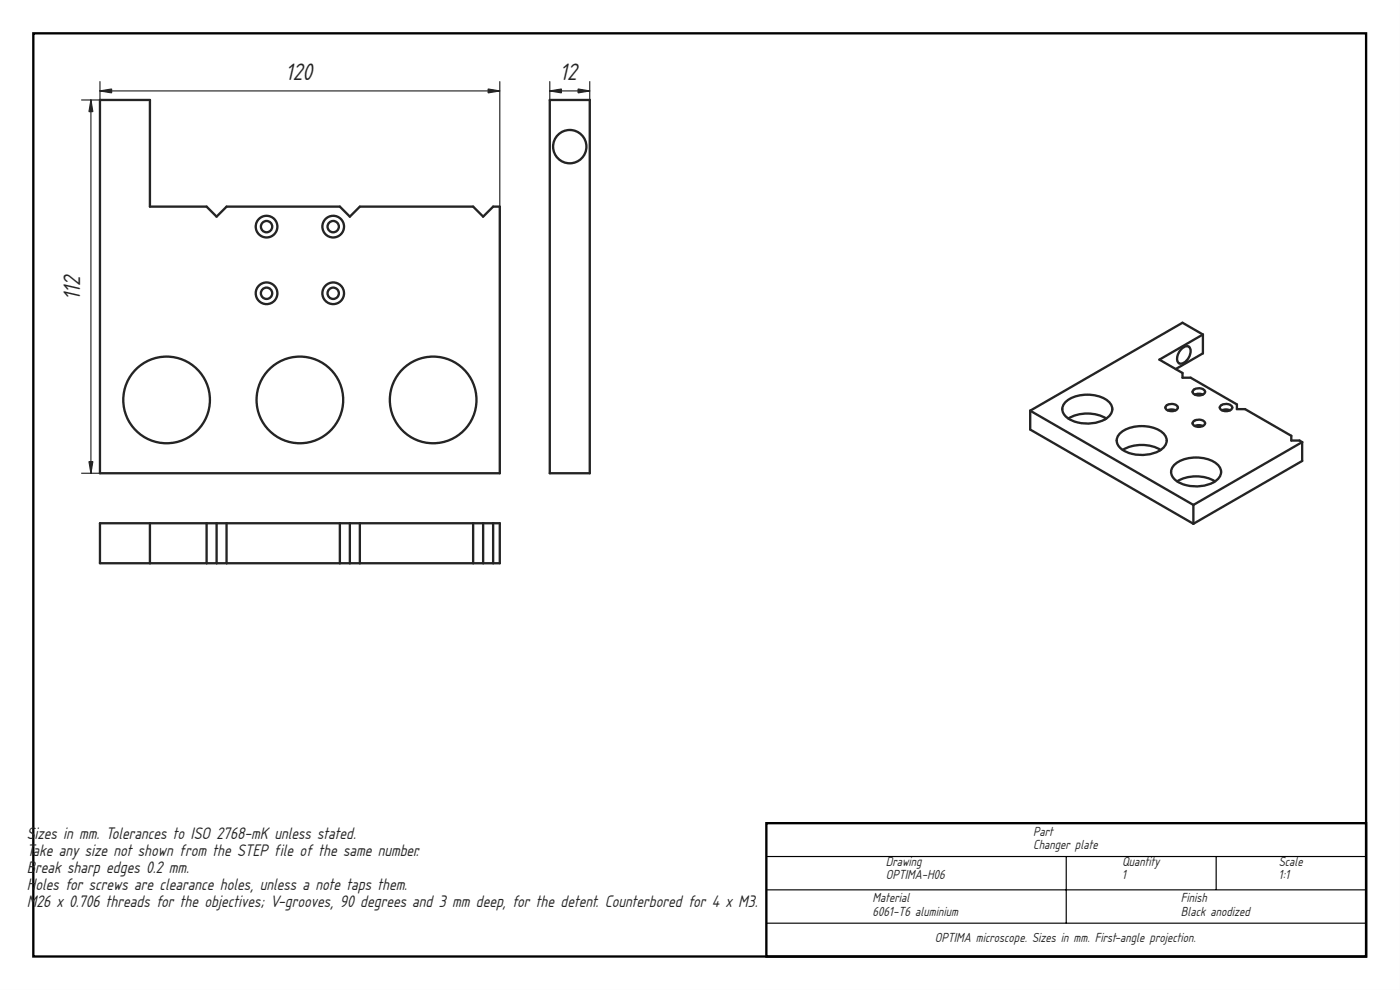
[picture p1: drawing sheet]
<svg xmlns="http://www.w3.org/2000/svg" width="420mm" height="297mm" viewBox="0 0 420 297" stroke-linecap="round" stroke-linejoin="round" font-family="sans-serif">
<path d="M0 0h420v297h-420zM0 0v297h420v-297z" fill="#000"/>
<path d="M10 10h400v277h-400zM230 247h180v40h-180z" fill="none" stroke="#000" stroke-width=".7" stroke-linecap="butt"/>
<path d="M230 257h180M320 257v20M365 257v10M230 267h180M230 277h180" fill="none" stroke="#000" stroke-width=".35"/>
<g fill="#fff">
<path d="M30 30h15v32h17l3 3 3-3h34l3 3 3-3h34l3 3 3-3h2v80h-120z" fill-rule="evenodd"/>
<circle cx="130" cy="120" r="13"/>
<circle cx="90" cy="120" r="13"/>
<circle cx="50" cy="120" r="13"/>
<circle cx="80" cy="88" r="3.3"/>
<circle cx="100" cy="88" r="3.3"/>
<circle cx="100" cy="68" r="3.3"/>
<circle cx="80" cy="68" r="3.3"/>
<circle cx="80" cy="68" r="1.7"/>
<circle cx="100" cy="68" r="1.7"/>
<circle cx="80" cy="88" r="1.7"/>
<circle cx="100" cy="88" r="1.7"/>
</g>
<g fill="none" stroke="#212529" stroke-width=".7">
<path d="M30 30h15v32h17l3 3 3-3h34l3 3 3-3h34l3 3 3-3h2v80h-120z"/>
<circle cx="80" cy="68" r="3.3"/>
<circle cx="80" cy="68" r="1.7"/>
<circle cx="100" cy="68" r="3.3"/>
<circle cx="100" cy="68" r="1.7"/>
<circle cx="80" cy="88" r="3.3"/>
<circle cx="80" cy="88" r="1.7"/>
<circle cx="100" cy="88" r="3.3"/>
<circle cx="100" cy="88" r="1.7"/>
<circle cx="50" cy="120" r="13"/>
<circle cx="90" cy="120" r="13"/>
<circle cx="130" cy="120" r="13"/>
</g>
<path d="M24.5 30h5.6M27.3 30v112M30 27.3h120M30 24.5v117.5M150 24.5v117.5M24.5 142h5.6" fill="none" stroke="#212529" stroke-width=".35"/>
<g fill="#212529" stroke="#212529" stroke-width=".35">
<path d="M146.5 26.7l3.5 .6-3.5 .6z"/>
<path d="M30 27.3l3.5-.6v1.2z"/>
<path d="M26.7 138.5h1.2l-.6 3.5z"/>
<path d="M27.3 30l.6 3.5h-1.2z"/>
</g>
<g fill="#fff">
<path d="M30 157h120v12h-120z" fill-rule="evenodd"/>
<path d="M108 157h34v12h-34z" fill-rule="evenodd"/>
<path d="M68 157h34v12h-34z" fill-rule="evenodd"/>
<path d="M45 157h17v12h-17z" fill-rule="evenodd"/>
<path d="M30 157h15v12h-15z" fill-rule="evenodd"/>
<path d="M105 157h3v12h-3z" fill-rule="evenodd"/>
<path d="M145 157h3v12h-3z" fill-rule="evenodd"/>
<path d="M65 157h3v12h-3z" fill-rule="evenodd"/>
<path d="M62 157h3v12h-3z" fill-rule="evenodd"/>
<path d="M102 157h3v12h-3z" fill-rule="evenodd"/>
<path d="M142 157h3v12h-3z" fill-rule="evenodd"/>
<path d="M148 157h2v12h-2z" fill-rule="evenodd"/>
</g>
<path d="M30 157h120v12h-120zM45 157v12M62 157v12M65 157v12M68 157v12M102 157v12M105 157v12M108 157v12M142 157v12M145 157v12M148 157v12" fill="none" stroke="#212529" stroke-width=".7"/>
<g fill="#fff">
<path d="M165 30h12v112h-12z" fill-rule="evenodd"/>
<circle cx="171" cy="44" r="5"/>
</g>
<g fill="none" stroke="#212529" stroke-width=".7">
<path d="M165 30h12v112h-12z"/>
<circle cx="171" cy="44" r="5"/>
</g>
<path d="M165 27.3h12M165 24.5v117.5M177 24.5v117.5" fill="none" stroke="#212529" stroke-width=".35"/>
<g fill="#212529" stroke="#212529" stroke-width=".35">
<path d="M173.5 26.7l3.5 .6-3.5 .6z"/>
<path d="M165 27.3l3.5-.6v1.2z"/>
</g>
<g fill="#fff">
<path d="M309.2 123.2l45.7-26.4 6.1 3.6v5.6l-8.2 4.7 2.1 1.2v1.4h2.4l13.9 8v1.5h2.5l13.8 8v1.4h2.5l.8 .5v5.6l-32.6 18.9-49-28.3z" fill-rule="evenodd"/>
<path d="M309.2 123.2l45.7-26.4 6.1 3.6-13.1 7.5 7 4v1.4h2.4l13.9 8v1.5h2.5l13.8 8v1.4h2.5l.8 .5-32.6 18.8z" fill-rule="evenodd"/>
<path d="M309.2 123.2l49 28.3v5.7l-49-28.3z" fill-rule="evenodd"/>
<path d="M358.2 151.5l32.6-18.8v5.6l-32.6 18.9z" fill-rule="evenodd"/>
<path d="M336 130.2a10.7 10.7 0 0 1 13.3 0 3.4 3.4 0 0 1-1.9 5.3 11 11 0 0 1-11.4-1.3l-.4-.5a2.73 2.73 0 0 1 .4-3.5z" fill-rule="evenodd"/>
<path d="M319.6 120.8a10.7 10.7 0 0 1 13.4 0 3.4 3.4 0 0 1-2 5.3 11 11 0 0 1-11.4-1.4l-.3-.4a2.73 2.73 0 0 1 .3-3.5z" fill-rule="evenodd"/>
<path d="M352.3 139.6a10.7 10.7 0 0 1 13.3 0 3.4 3.4 0 0 1-1.9 5.4 11 11 0 0 1-11.4-1.4l-.4-.5a2.73 2.73 0 0 1 .4-3.5z" fill-rule="evenodd"/>
<path d="M319.6 120.8a10.7 10.7 0 0 1 13.4 0 3 3 0 0 1-1 4.8 11.5 11.5 0 0 0-11.4 0 3.1 3.1 0 0 1-1-4.8z" fill-rule="evenodd"/>
<path d="M336 130.2a10.7 10.7 0 0 1 13.3 0 3 3 0 0 1-1 4.8 11.5 11.5 0 0 0-11.3 0 3.1 3.1 0 0 1-1-4.8z" fill-rule="evenodd"/>
<path d="M352.3 139.6a10.7 10.7 0 0 1 13.3 0 3 3 0 0 1-.9 4.8 11.5 11.5 0 0 0-11.4 0 3.1 3.1 0 0 1-1-4.8z" fill-rule="evenodd"/>
<path d="M347.9 107.9l13.1-7.5v5.6l-8.2 4.7z" fill-rule="evenodd"/>
<path d="M337 135a11.5 11.5 0 0 1 11.3 0 11.4 11.4 0 0 1-11.3 0z" fill-rule="evenodd"/>
<path d="M320.6 125.6a11.5 11.5 0 0 1 11.4 0 11.4 11.4 0 0 1-11.4 0z" fill-rule="evenodd"/>
<path d="M353.3 144.4a11.5 11.5 0 0 1 11.4 0 11.4 11.4 0 0 1-11.4 0z" fill-rule="evenodd"/>
<path d="M354.5 104.8a1.53 1.53 0 0 1 1.3-.9 1.53 1.53 0 0 1 1.4 .7 3.9 3.9 0 0 1-3 4.5 1.68 1.68 0 0 1-.8-2.4z" fill-rule="evenodd"/>
<path d="M366.4 121.7a2.34 2.34 0 0 1 3.4 .6 2.16 2.16 0 0 1-3.7 0z" fill-rule="evenodd"/>
<path d="M358.2 117a2.34 2.34 0 0 1 3.5 .6 2.16 2.16 0 0 1-3.8 0z" fill-rule="evenodd"/>
<path d="M350.1 121.7a2.34 2.34 0 0 1 3.4 .6 2.16 2.16 0 0 1-3.8 0z" fill-rule="evenodd"/>
<path d="M358.2 126.4a2.34 2.34 0 0 1 3.5 .6 2.16 2.16 0 0 1-3.8 0z" fill-rule="evenodd"/>
<path d="M366.4 121.7a2.34 2.34 0 0 1 3.4 .6l-.6 .8-1-.2-1.5 .2-.6-.6z" fill-rule="evenodd"/>
<path d="M350.1 121.7a2.34 2.34 0 0 1 3.4 .6l-.7 .8-.9-.2-1.5 .2-.6-.6z" fill-rule="evenodd"/>
<path d="M358.2 126.4a2.34 2.34 0 0 1 3.5 .6l-.7 .8-1-.2-1.4 .2-.6-.6z" fill-rule="evenodd"/>
<path d="M358.2 117a2.34 2.34 0 0 1 3.5 .6l-.7 .8-1-.3-1.4 .3-.6-.6z" fill-rule="evenodd"/>
<path d="M358.6 118.4l.9-.3 1.5 .3-1.5 .2z" fill-rule="evenodd"/>
<path d="M358.6 127.8l.9-.2 1.5 .2-1.5 .3z" fill-rule="evenodd"/>
<path d="M350.4 123.1l1-.2 1.4 .2-1.4 .3z" fill-rule="evenodd"/>
<path d="M366.7 123.1l1-.2 1.5 .2-1.5 .3z" fill-rule="evenodd"/>
</g>
<g fill="none" stroke="#212529" stroke-width=".7">
<path d="M354.5 104.8a1.53 1.53 0 0 1 1.3-.9 1.53 1.53 0 0 1 1.4 .7 3.9 3.9 0 0 1-3 4.5 1.68 1.68 0 0 1-.8-2.4zM358.2 117a2.34 2.34 0 0 1 3.5 .6 2.17 2.17 0 0 1-3.8 0zM358.6 118.4l.9-.3 1.5 .3M361 100.4v5.6l-8.2 4.7M361 100.4l-6.1-3.6-45.7 26.4M361 100.4l-13.1 7.5 7 4v1.4h2.4l13.9 8v1.5h2.5l13.8 8v1.4h2.5l.8 .5M309.2 123.2v5.7l49 28.3M309.2 123.2l49 28.3M319.6 120.8a10.7 10.7 0 0 1 13.4 0 3.2 3.2 0 0 1-1.4 5 11.4 11.4 0 0 1-11.5-.6 2.89 2.89 0 0 1-.5-4.4zM320.6 125.6a11.5 11.5 0 0 1 11.4 0M336 130.2a10.7 10.7 0 0 1 13.3 0 3.2 3.2 0 0 1-1.4 5 11.4 11.4 0 0 1-11.5-.6 2.89 2.89 0 0 1-.4-4.4zM337 135a11.5 11.5 0 0 1 11.3 0"/>
<path d="M350.1 121.7a2.34 2.34 0 0 1 3.4 .6 2.17 2.17 0 0 1-3.8 0zM350.4 123.1l1-.2 1.4 .2M352.3 139.6a10.7 10.7 0 0 1 13.3 0 3.2 3.2 0 0 1-1.3 5.1 11.4 11.4 0 0 1-11.6-.7 2.89 2.89 0 0 1-.4-4.4zM358.2 126.4a2.34 2.34 0 0 1 3.5 .6 2.17 2.17 0 0 1-3.8 0zM358.6 127.8l.9-.2 1.5 .2M366.4 121.7a2.34 2.34 0 0 1 3.4 .6 2.17 2.17 0 0 1-3.7 0zM366.7 123.1l1-.2 1.5 .2M390.8 132.7v5.6l-32.6 18.9M390.8 132.7l-32.6 18.8M353.3 144.4a11.5 11.5 0 0 1 11.4 0M358.2 151.5v5.7"/>
</g>
<g font-size="6.7" fill="#212529">
<text x="85.8" y="24.1">120</text>
<text x="168.1" y="24.1">12</text>
<text x="24.1" y="89.9" transform="rotate(-90 24.1 89.9)">112</text>
</g>
<g font-size="4.7" fill="#212529">
<text x="8" y="251.7">S</text>
<text x="10.3" y="251.7">izes in mm. Tolerances to ISO 2768-mK unless stated.</text>
<text x="8" y="256.8">Take any size not shown from the STEP file of the same number.</text>
<text x="8" y="261.9">B</text>
<text x="10.5" y="261.9">reak sharp edges 0.2 mm.</text>
<text x="8" y="267">H</text>
<text x="10.6" y="267">oles for screws are clearance holes, unless a note taps them.</text>
<text x="8" y="272.1">M26 x 0.706 threads for the objectives; V-grooves, 90 degrees and 3 mm deep, for the detent. Counterbored for 4 x M3.</text>
</g>
<g font-size="3.7" fill="#212529">
<text x="310" y="250.7">Part</text>
<text x="310" y="254.8">Changer plate</text>
<text x="265.9" y="259.7">Drawing</text>
<text x="265.9" y="263.8">OPTIMA-H06</text>
<text x="336.7" y="259.7">Quantity</text>
<text x="336.7" y="263.8">1</text>
<text x="383.8" y="259.7">Scale</text>
<text x="383.8" y="263.8">1:1</text>
<text x="261.9" y="270.7">Material</text>
<text x="261.9" y="274.8">6061-T6 aluminium</text>
<text x="354.4" y="270.7">Finish</text>
<text x="354.4" y="274.8">Black anodized</text>
<text x="280.6" y="282.7">OPTIMA microscope. Sizes in mm. First-angle projection.</text>
</g>
</svg>
